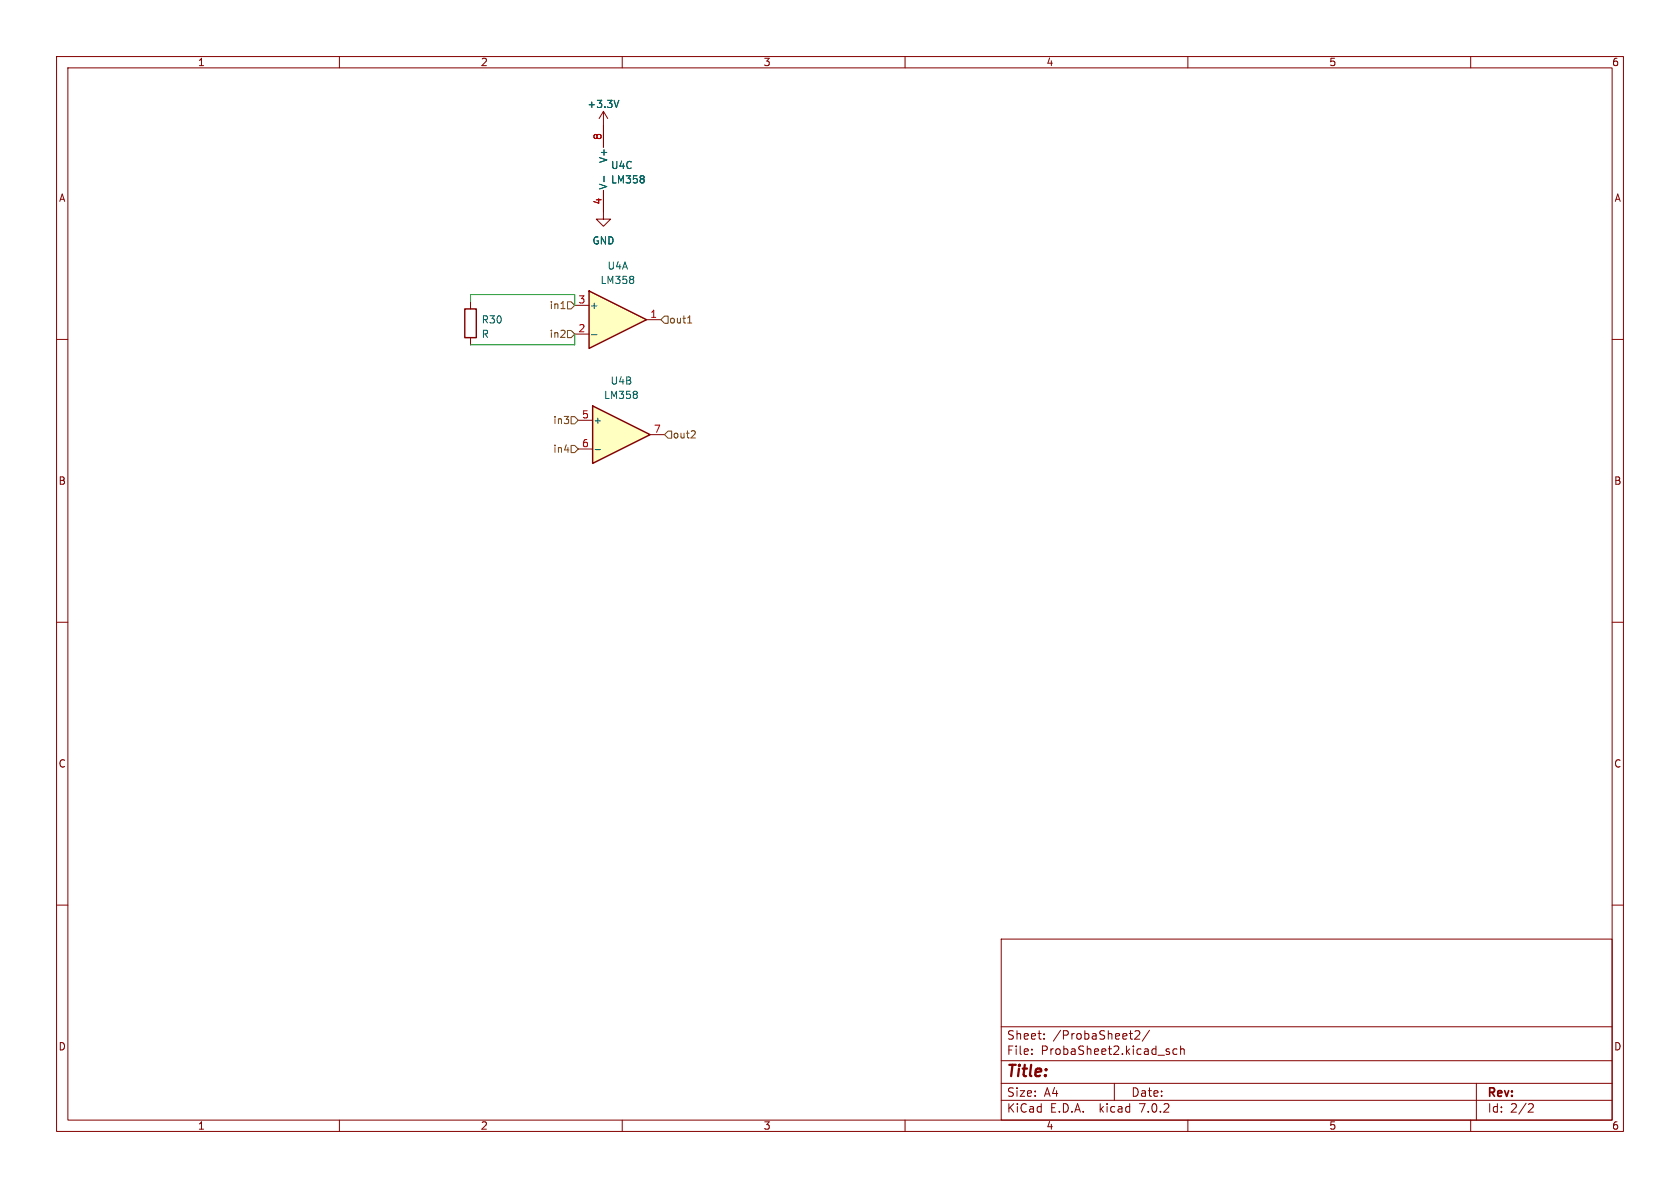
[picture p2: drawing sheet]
<svg xmlns="http://www.w3.org/2000/svg" width="297mm" height="210mm" viewBox="0 0 297 210" stroke-linecap="round" stroke-linejoin="round" font-family="sans-serif">
<g fill="none" stroke="#840000" stroke-width=".18">
<path d="M10 10h277v190h-277zM12 12h273v186h-273zM60 10v2M110 10v2M160 10v2M210 10v2M260 10v2M10 60h2M83.2 53.3v1.3M83.2 59.7v1.3M285 60h2M10 110h2"/>
<path d="M285 110h2M10 160h2M285 160h2M177 166h108v32h-108zM60 198v2M110 198v2M160 198v2M177 194.5h108M177 191.5h108M177 187.5h108M177 181.5h108M182.4 186.3v.1"/>
<path d="M182.4 185.5v.1M184.6 183.6v.1M184.6 182.8v.1M197 191.5v3M200.6 182.3l.6-.1 .2 .1 .1 .3-.9 1.1h.9M203.2 182.1l-1.3 2M206.6 185.9l.2 .2-.2 .3M206.6 185.4l.1 .1M208.1 185.5l-.5-.1-.2 .3v.4l.1 .2h.6M208.7 185.5l.2-.1 .4 .1 .1 .9M208.7 184.9v1.5M210 198v2"/>
<path d="M260 198v2M261 191.5v6.5M270.4 195.1l.5 .1 .2 .3-1 1.1h1"/>
</g>
<path d="M82.2 54.6h2v5.1h-2z" fill="none" stroke="#840000" stroke-width=".25"/>
<path d="M104.1 51.4l10.2 5.1-10.2 5.1z" fill="#ffffc2"/>
<path d="M104.1 51.4l10.2 5.1-10.2 5.1z" fill="none" stroke="#840000" stroke-width=".25"/>
<path d="M106.7 19.7l-.8 1.3M106.7 19.7v6.3M106.7 19.7l.7 1.3M106.7 33.7v5h1.2l-1.2 1.3-1.3-1.3h1.3M101.6 59.1h2.5M101.6 54h2.5M114.3 56.5h2.5" fill="none" stroke="#840000" stroke-width=".18"/>
<path d="M109.4 17.7l-.4 1.3M106.8 31.2v.9M104.6 59.2h.9" fill="none" stroke="#006464" stroke-width=".18"/>
<path d="M104.8 71.8l10.1 5-10.1 5.1z" fill="#ffffc2"/>
<path d="M104.8 71.8l10.1 5-10.1 5.1z" fill="none" stroke="#840000" stroke-width=".25"/>
<path d="M106.7 22.2v3.8M106.7 33.7v3.8M102.2 74.3h2.6M102.2 79.4h2.6M114.9 76.8h2.6" fill="none" stroke="#840000" stroke-width=".18"/>
<path d="M109.4 17.7l-.4 1.3M106.8 31.2v.9M105.2 79.5h1" fill="none" stroke="#006464" stroke-width=".18"/>
<path d="M99.2 54.6h.7M100.3 58.4h.7l.6 .7-.6 .6h-.7zM100.3 53.3h.7l.6 .7-.6 .6h-.7zM117.5 55.9h.6v1.3h-.6l-.7-.7zM121.6 57.1h.7M101 73.7h.6l.6 .6-.6 .6h-.6zM101 78.7h.6l.6 .7-.6 .6h-.6zM118.1 76.2h.6v1.3h-.6l-.6-.7zM122.1 77.4h.8M122.9 76.3v.4" fill="none" stroke="#725600" stroke-width=".18"/>
<path d="M83.2 53.3v-1.2h18.4v1.9M101.6 59.1v1.9h-18.4" fill="none" stroke="#009600" stroke-width=".18"/>
<text font-size="2.8" fill="#840000" x="178" y="190.8">Title:</text>
<g font-size="2.1" fill="#840000">
<text x="178" y="183.9">Sheet:</text>
<text x="186.2" y="183.9">/ProbaSheet2/</text>
<text x="178" y="186.6">File:</text>
<text x="184" y="186.6">ProbaSheet2.kicad_sch</text>
<text x="178" y="196.8">KiCad</text>
<text x="178" y="194">Size:</text>
<text x="184.6" y="194">A4</text>
<text x="185.7" y="196.8">E.D.A.</text>
<text x="194.4" y="196.8">kicad</text>
<text x="200" y="194">Date:</text>
<text x="201.5" y="196.8">7.0.2</text>
<text x="263" y="194.2">Rev:</text>
<text x="263" y="196.8">Id:</text>
<text x="267" y="196.8">2/2</text>
</g>
<g font-size="1.8" fill="#840000">
<text x="35" y="11.8">1</text>
<text x="85" y="11.8">2</text>
<text x="135" y="11.8">3</text>
<text x="185" y="11.8">4</text>
<text x="235" y="11.8">5</text>
<text x="285" y="11.8">6</text>
<text x="10.4" y="35.8">A</text>
<text x="285.4" y="35.8">A</text>
<text x="10.3" y="85.8">B</text>
<text x="285.3" y="85.8">B</text>
<text x="10.3" y="135.8">C</text>
<text x="285.3" y="135.8">C</text>
<text x="10.3" y="185.8">D</text>
<text x="285.3" y="185.8">D</text>
<text x="35" y="199.8">1</text>
<text x="85" y="199.8">2</text>
<text x="135" y="199.8">3</text>
<text x="185" y="199.8">4</text>
<text x="235" y="199.8">5</text>
<text x="285" y="199.8">6</text>
</g>
<g font-size="1.8" fill="#006464">
<text x="103.8" y="19.2">+3.3V</text>
<text x="107.5" y="28.9" transform="rotate(-90 107.5 28.9)">V+</text>
<text x="107.5" y="33.5" transform="rotate(-90 107.5 33.5)">V-</text>
<text x="108" y="30">U4C</text>
<text x="108" y="32.6">LM358</text>
<text x="104.7" y="43.4">GND</text>
<text x="107.3" y="47.8">U4A</text>
<text x="106.1" y="50.4">LM358</text>
<text x="85.1" y="57.3">R30</text>
<text x="85.1" y="59.9">R</text>
<text x="104.3" y="54.8">+</text>
<text x="106.7" y="70.7">LM358</text>
<text x="107.9" y="68.1">U4B</text>
<text x="104.9" y="75.1">+</text>
</g>
<g font-size="1.8" fill="#a90000">
<text x="106.4" y="24.8" transform="rotate(-90 106.4 24.8)">8</text>
<text x="106.4" y="36.2" transform="rotate(-90 106.4 36.2)">4</text>
<text x="102.2" y="53.7">3</text>
<text x="102.2" y="58.8">2</text>
<text x="114.9" y="56.3">1</text>
<text x="102.8" y="74">5</text>
<text x="115.5" y="76.6">7</text>
<text x="102.8" y="79.1">6</text>
</g>
<g font-size="1.8" fill="#725600">
<text x="97" y="59.9">in2</text>
<text x="97" y="54.8">in1</text>
<text x="118.3" y="57.3">out1</text>
<text x="97.7" y="75.1">in3</text>
<text x="118.9" y="77.7">out2</text>
<text x="97.7" y="80.2">in4</text>
</g>
</svg>
